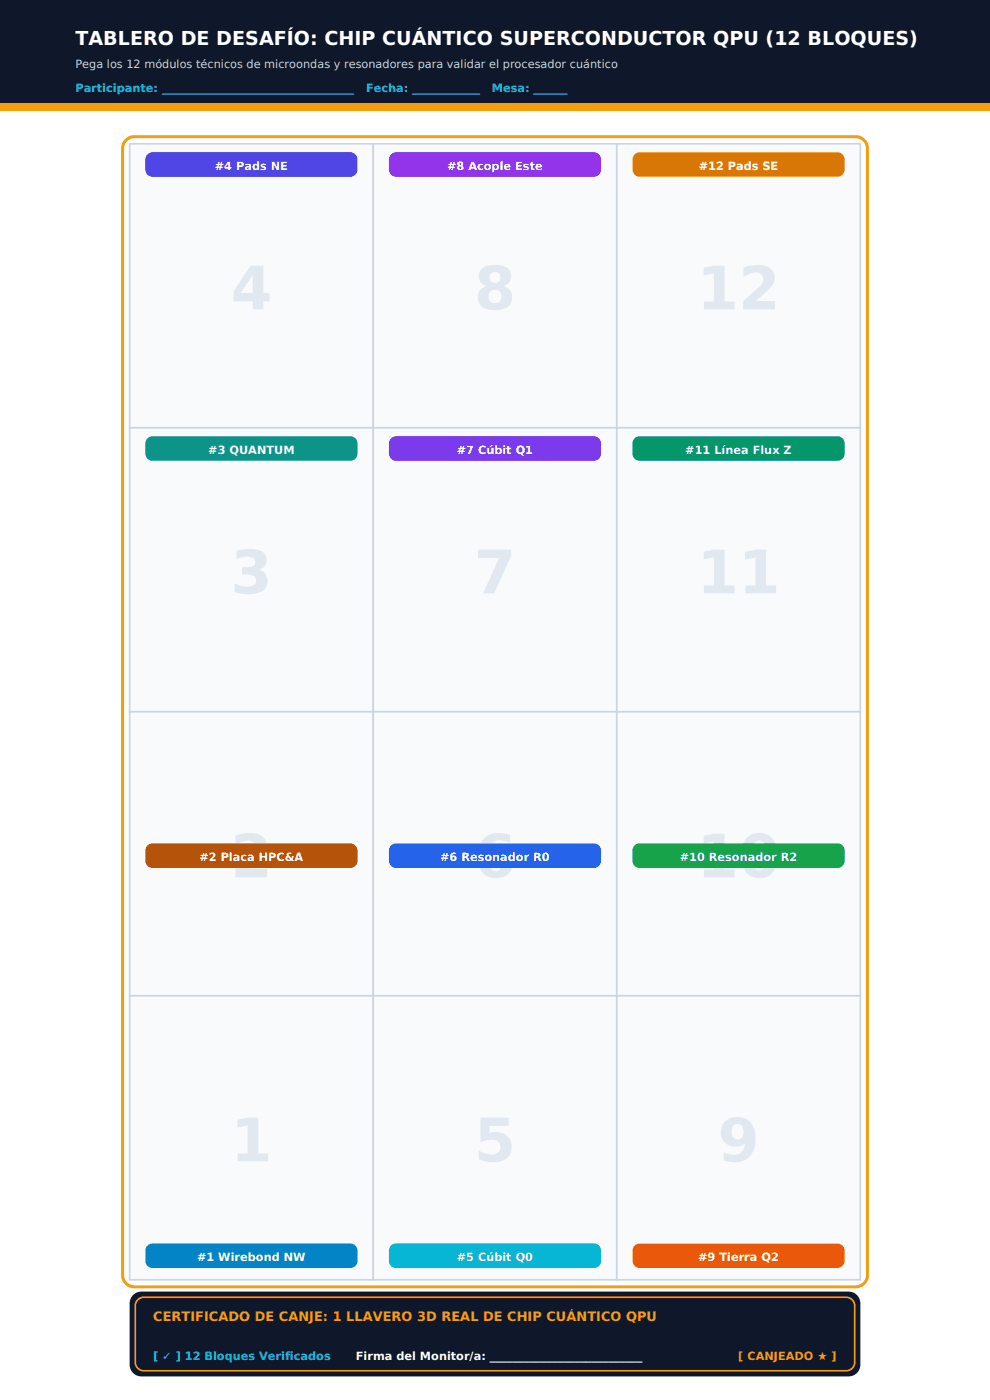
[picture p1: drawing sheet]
<svg xmlns="http://www.w3.org/2000/svg" width="210mm" height="297mm" viewBox="0 0 210 297" stroke-linecap="round" stroke-linejoin="round" font-family="sans-serif">
<path d="M0 0h210v22h-210z" fill-rule="evenodd" fill="#0f172a"/>
<path d="M0 22h210v1.5h-210z" fill-rule="evenodd" fill="#f59e0b"/>
<path d="M26.5 29.9a2.49 2.49 0 0 1 2-.9h153a2.5 2.5 0 0 1 2.5 2.5v239a2.5 2.5 0 0 1-2.5 2.5h-153a2.5 2.5 0 0 1-2.5-2.5v-239l.1-.6z" fill="none" stroke="#f59e0b" stroke-width=".63" stroke-linecap="butt"/>
<path d="M27.5 30.5h51.7v60.2h-51.7z" fill-rule="evenodd" fill="#f8fafc" stroke="#cbd5e1" stroke-width=".35"/>
<path d="M31.4 32.6l.9-.3h42a1.5 1.5 0 0 1 1.5 1.5v2.2a1.5 1.5 0 0 1-1.5 1.5h-42a1.5 1.5 0 0 1-1.5-1.5l.1-2.7z" fill-rule="evenodd" fill="#4f46e5"/>
<path d="M79.2 30.5h51.6v60.2h-51.6z" fill-rule="evenodd" fill="#f8fafc" stroke="#cbd5e1" stroke-width=".35"/>
<path d="M83.1 32.6l.9-.3h42a1.5 1.5 0 0 1 1.5 1.5v2.2a1.5 1.5 0 0 1-1.5 1.5h-42a1.5 1.5 0 0 1-1.5-1.5l.1-2.7z" fill-rule="evenodd" fill="#9333ea"/>
<path d="M130.8 30.5h51.7v60.2h-51.7z" fill-rule="evenodd" fill="#f8fafc" stroke="#cbd5e1" stroke-width=".35"/>
<path d="M134.8 32.6l.9-.3h42a1.5 1.5 0 0 1 1.5 1.5v2.2a1.5 1.5 0 0 1-1.5 1.5h-42a1.5 1.5 0 0 1-1.5-1.5v-2.7z" fill-rule="evenodd" fill="#d97706"/>
<path d="M27.5 90.7h51.7v60.3h-51.7z" fill-rule="evenodd" fill="#f8fafc" stroke="#cbd5e1" stroke-width=".35"/>
<path d="M31.1 93.2l.8-.6h.4h42a1.5 1.5 0 0 1 1.5 1.5v2.2a1.5 1.5 0 0 1-1.5 1.5h-42a1.5 1.5 0 0 1-1.5-1.5v-2.2z" fill-rule="evenodd" fill="#0d9488"/>
<path d="M79.2 90.7h51.6v60.3h-51.6z" fill-rule="evenodd" fill="#f8fafc" stroke="#cbd5e1" stroke-width=".35"/>
<path d="M83.1 92.8l.9-.2h42a1.5 1.5 0 0 1 1.5 1.5v2.2a1.5 1.5 0 0 1-1.5 1.5h-42a1.5 1.5 0 0 1-1.5-1.5l.1-2.7z" fill-rule="evenodd" fill="#7c3aed"/>
<path d="M130.8 90.7h51.7v60.3h-51.7z" fill-rule="evenodd" fill="#f8fafc" stroke="#cbd5e1" stroke-width=".35"/>
<path d="M134.8 92.8l.9-.2h42a1.5 1.5 0 0 1 1.5 1.5v2.2a1.5 1.5 0 0 1-1.5 1.5h-42a1.5 1.5 0 0 1-1.5-1.5v-2.7z" fill-rule="evenodd" fill="#059669"/>
<path d="M27.5 151h51.7v60.2h-51.7z" fill-rule="evenodd" fill="#f8fafc" stroke="#cbd5e1" stroke-width=".35"/>
<path d="M31.4 179.2l.9-.3h42a1.5 1.5 0 0 1 1.5 1.5v2.2a1.5 1.5 0 0 1-1.5 1.5h-42a1.5 1.5 0 0 1-1.5-1.5l.1-2.6z" fill-rule="evenodd" fill="#b45309"/>
<path d="M79.2 151h51.6v60.2h-51.6z" fill-rule="evenodd" fill="#f8fafc" stroke="#cbd5e1" stroke-width=".35"/>
<path d="M83.1 179.2l.9-.3h42a1.5 1.5 0 0 1 1.5 1.5v2.2a1.5 1.5 0 0 1-1.5 1.5h-42a1.5 1.5 0 0 1-1.5-1.5l.1-2.6z" fill-rule="evenodd" fill="#2563eb"/>
<path d="M130.8 151h51.7v60.2h-51.7z" fill-rule="evenodd" fill="#f8fafc" stroke="#cbd5e1" stroke-width=".35"/>
<path d="M134.8 179.2l.9-.3h42a1.5 1.5 0 0 1 1.5 1.5v2.2a1.5 1.5 0 0 1-1.5 1.5h-42a1.5 1.5 0 0 1-1.5-1.5v-2.6z" fill-rule="evenodd" fill="#16a34a"/>
<path d="M27.5 211.3h51.7v60.2h-51.7z" fill-rule="evenodd" fill="#f8fafc" stroke="#cbd5e1" stroke-width=".35"/>
<path d="M31.1 264.4l.8-.5 .4-.1h42a1.5 1.5 0 0 1 1.5 1.5v2.2a1.5 1.5 0 0 1-1.5 1.5h-42a1.5 1.5 0 0 1-1.5-1.5v-2.2z" fill-rule="evenodd" fill="#0284c7"/>
<path d="M79.2 211.3h51.6v60.2h-51.6z" fill-rule="evenodd" fill="#f8fafc" stroke="#cbd5e1" stroke-width=".35"/>
<path d="M83.1 264.1l.9-.3h42a1.5 1.5 0 0 1 1.5 1.5v2.2a1.5 1.5 0 0 1-1.5 1.5h-42a1.5 1.5 0 0 1-1.5-1.5l.1-2.7z" fill-rule="evenodd" fill="#06b6d4"/>
<path d="M130.8 211.3h51.7v60.2h-51.7z" fill-rule="evenodd" fill="#f8fafc" stroke="#cbd5e1" stroke-width=".35"/>
<path d="M134.8 264.1l.9-.3h42a1.5 1.5 0 0 1 1.5 1.5v2.2a1.5 1.5 0 0 1-1.5 1.5h-42a1.5 1.5 0 0 1-1.5-1.5v-2.7z" fill-rule="evenodd" fill="#ea580c"/>
<path d="M28.4 274.5l1-.4 .6-.1h150a2.5 2.5 0 0 1 2.5 2.5v13a2.5 2.5 0 0 1-2.5 2.5h-150a2.5 2.5 0 0 1-2.5-2.5v-13a2.49 2.49 0 0 1 .9-2z" fill-rule="evenodd" fill="#0f172a"/>
<path d="M29.2 275.7l.8-.4 .5-.1h149a1.8 1.8 0 0 1 1.8 1.8v12a1.8 1.8 0 0 1-1.8 1.8h-149a1.8 1.8 0 0 1-1.8-1.8v-12l.1-.5z" fill="none" stroke="#f59e0b" stroke-width=".35"/>
<g font-size="12.7" fill="#e2e8f0">
<text x="48.9" y="186.1">2</text>
<text x="100.6" y="186.1">6</text>
<text x="147.8" y="186.1">10</text>
</g>
<text font-size="4.1" fill="#fff" x="16" y="9.5">TABLERO DE DESAFÍO: CHIP CUÁNTICO SUPERCONDUCTOR QPU (12 BLOQUES)</text>
<text font-size="2.8" fill="#f59e0b" x="32.5" y="280.2">CERTIFICADO DE CANJE: 1 LLAVERO 3D REAL DE CHIP CUÁNTICO QPU</text>
<text font-size="2.4" fill="#cbd5e1" x="16" y="14.5">Pega los 12 módulos técnicos de microondas y resonadores para validar el procesador cuántico</text>
<g font-size="2.4" fill="#38bdf8">
<text x="16" y="19.5">Participante: __________________________________</text>
<text x="77.7" y="19.5">Fecha: ____________</text>
<text x="104.3" y="19.5">Mesa: ______</text>
<text x="32.5" y="288.5">[ ✓ ] 12 Bloques Verificados</text>
</g>
<g font-size="2.4" fill="#fff">
<text x="45.6" y="36">#4 Pads NE</text>
<text x="94.9" y="36">#8 Acople Este</text>
<text x="148.2" y="36">#12 Pads SE</text>
<text x="44.2" y="96.3">#3 QUANTUM</text>
<text x="96.9" y="96.3">#7 Cúbit Q1</text>
<text x="145.4" y="96.3">#11 Línea Flux Z</text>
<text x="42.3" y="182.6">#2 Placa HPC&amp;A</text>
<text x="93.4" y="182.6">#6 Resonador R0</text>
<text x="144.2" y="182.6">#10 Resonador R2</text>
<text x="41.8" y="267.5">#1 Wirebond NW</text>
<text x="96.9" y="267.5">#5 Cúbit Q0</text>
<text x="148.1" y="267.5">#9 Tierra Q2</text>
<text x="75.5" y="288.5">Firma del Monitor/a: ___________________________</text>
</g>
<text font-size="2.4" fill="#f59e0b" x="156.6" y="288.5">[ CANJEADO ★ ]</text>
</svg>
